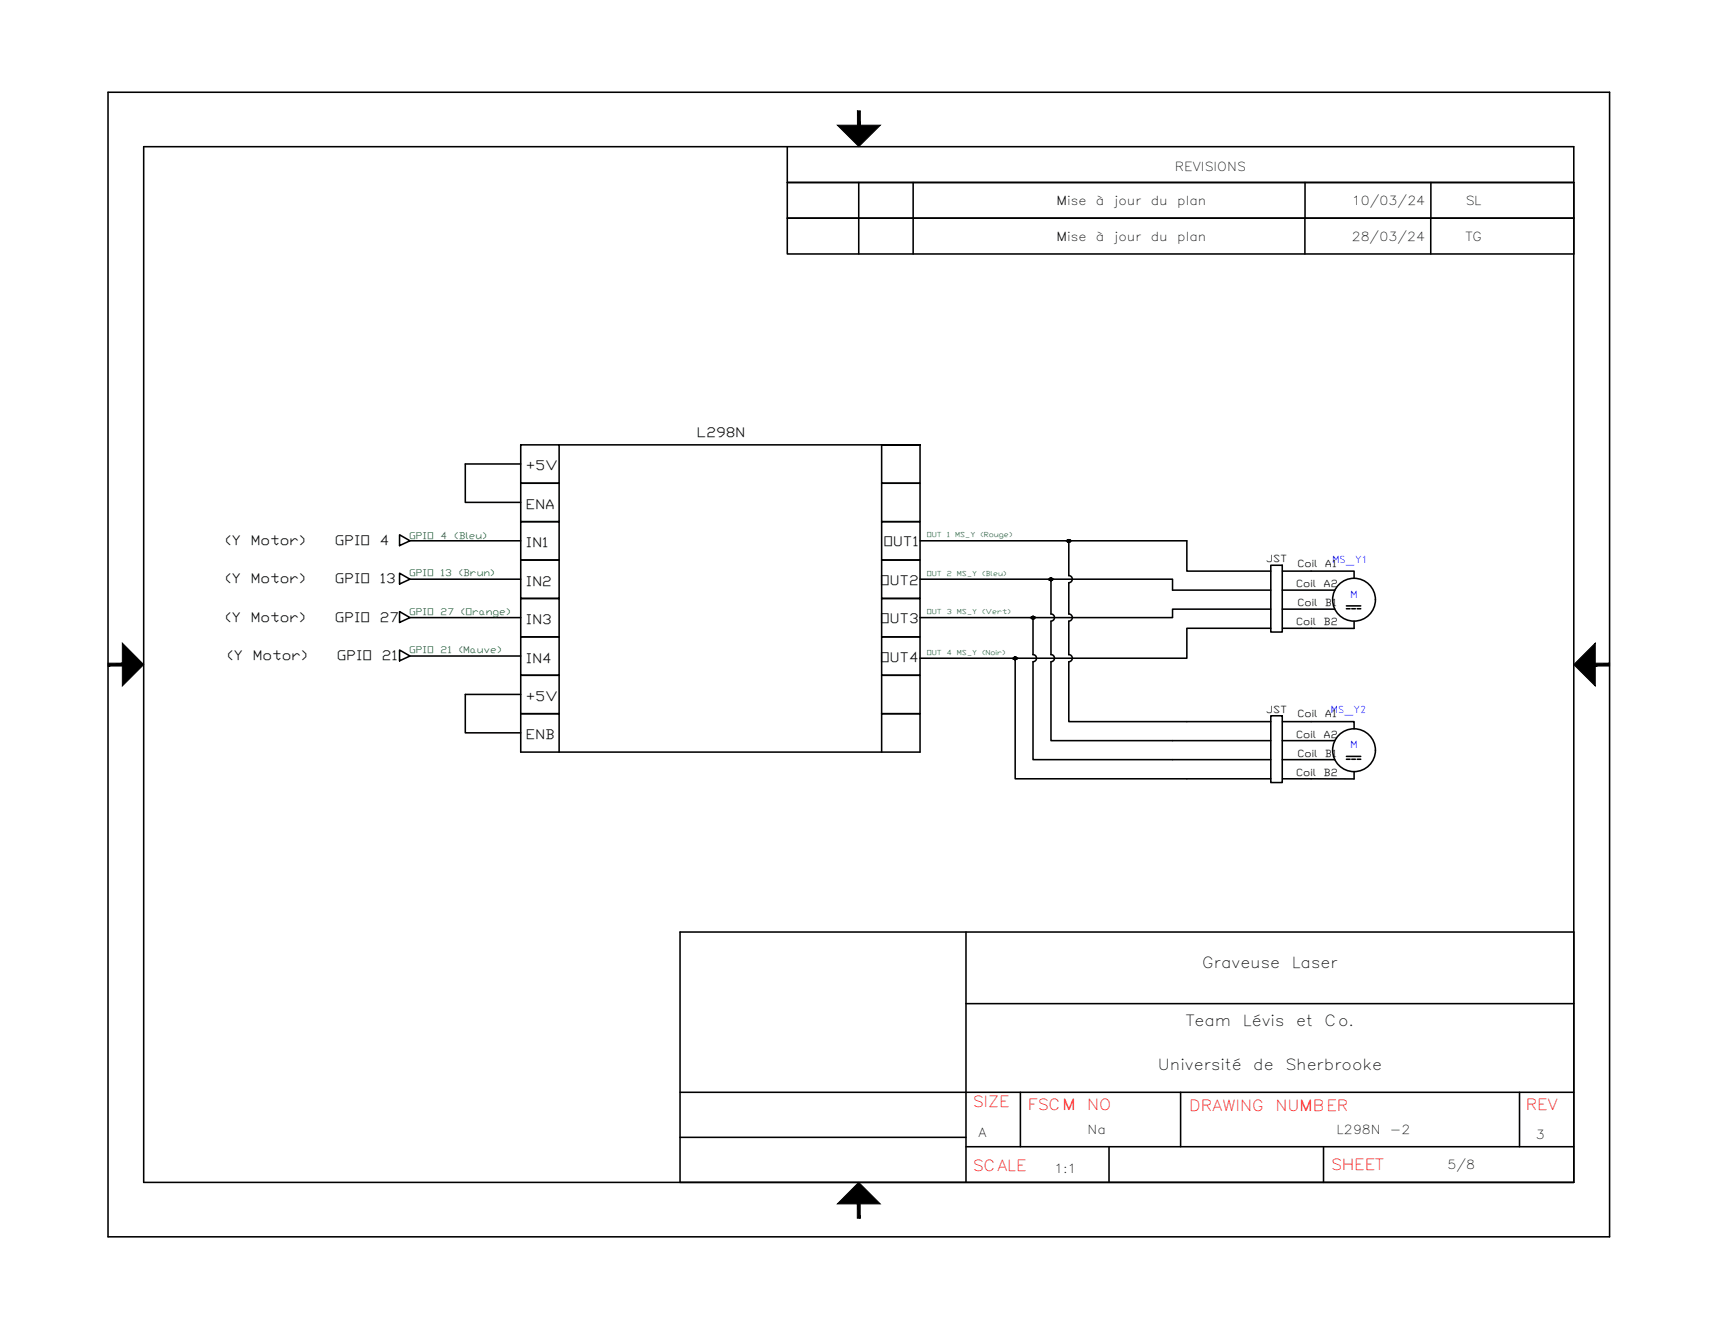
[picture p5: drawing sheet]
<svg xmlns="http://www.w3.org/2000/svg" width="279mm" height="216mm" viewBox="0 0 279 216" stroke-linecap="round" stroke-linejoin="round" font-family="sans-serif">
<g fill="none" stroke="#000" stroke-width=".25">
<path d="M17.6 15h244.2v186.1h-244.2zM23.4 23.8h232.5v168.4h-232.5zM128 23.8v5.9h127.9h-127.9v5.8h127.9h-127.9v5.8h127.9M139.7 29.7v11.6M148.5 29.7v11.6M212.2 29.7v11.6M232.7 35.5v5.8M232.7 29.7v5.8M84.7 72.3h6.2v6.3h-6.2zM84.7 78.6h6.2v6.2h-6.2zM84.7 75.4h-9v6.3h9M90.9 72.3h58.7v6.3h-6.2v-6.3h6.2"/>
<path d="M143.4 78.6h6.2v6.2h-6.2zM65 93.2l1.7 1-1.7 .7zM65 86.9l1.7 1-1.7 .8zM65 99.4l1.7 1-1.7 .8zM66.7 87.9h18M66.7 94.2h18M84.7 84.8h6.2v6.3h-6.2zM84.7 91.1h6.2v6.2h-6.2zM84.7 97.3h6.2v6.2h-6.2zM143.4 84.8h6.2v6.3h-6.2zM143.4 91.1h6.2v6.2h-6.2zM143.4 97.3h6.2v6.2h-6.2z"/>
<path d="M149.6 87.9h43.4v5h13.7M149.6 94.2h41.1v1.7h16M170.9 99.8a.58 .58 0 0 1 .6 .6 .58 .58 0 0 1-.6 .6v5.4M170.9 94.2v5.6M173.8 93.6a.58 .58 0 0 1 .6 .6 .58 .58 0 0 1-.6 .5M173.8 99.8a.58 .58 0 0 1 .6 .6 .58 .58 0 0 1-.6 .6v5.4M173.8 87.9v5.7M173.8 94.8v5M206.7 91.9h1.8v10.9h-1.8zM206.7 99h-16v1.4h-41.1M208.5 95.9h8.6M208.5 99h8.6"/>
<path d="M208.6 92.9h11.6v1.1M219 98.5h2.3M219 99h.6M219.8 99h.6M220.7 99h.6M65 105.7l1.7 1-1.7 .7zM66.7 100.4h18M66.7 106.7h18M84.7 103.5h6.2v6.3h-6.2zM84.7 109.8h6.2v6.2h-6.2zM84.7 112.9h-9v6.2h9M143.4 103.5h6.2v6.3h-6.2z"/>
<path d="M143.4 109.8h6.2v6.2h-6.2zM165.1 107v19.6h41.6M168 106.4a.58 .58 0 0 1 .6 .6 .58 .58 0 0 1-.6 .6M168 107.6v15.9h38.7M168 100.4v6M170.9 106.4a.58 .58 0 0 1 .6 .6 .58 .58 0 0 1-.6 .6M170.9 107.6v12.8h35.8M173.8 106.4a.58 .58 0 0 1 .6 .6 .58 .58 0 0 1-.6 .6M173.8 107.6v9.7h32.9M206.7 102.1h-13.7v4.9h-43.4M206.7 116.4h1.8v10.8h-1.8zM208.6 117.3h11.6v1.2"/>
<path d="M220.2 101v1.2l-11.6-.1M90.9 122.3v-6.3h-6.2v6.3h64.9v-6.3h-6.2v6.3M208.5 120.4h8.6M208.5 123.5h8.6M219 123h2.3M219 123.4h.6M219.8 123.4h.6M220.2 125.4v1.2h-11.6M220.7 123.4h.6M110.6 151.5h145.3v40.7h-145.3zM157.1 151.5v40.7M110.6 177.6h145.3"/>
<path d="M157.1 163.2h98.8M165.9 177.6v8.8M192 177.6v8.8M247.1 177.6v8.8M110.6 184.9h46.5M157.1 186.4h98.8M180.4 186.4v5.8M215.2 186.4v5.8"/>
<circle cx="220.2" cy="97.5" r="3.5"/>
<circle cx="220.2" cy="122" r="3.5"/>
</g>
<g fill="#000" stroke="#000" stroke-width=".16">
<path d="M136.2 20.4h7l-3.5 3.4zM170.9 94.4h.1zM173.8 88.2h.1zM19.9 104.6l3.5 3.4-3.5 3.5zM255.9 108l3.5-3.4v6.9zM139.7 192.2l3.5 3.5h-7z"/>
<path d="M139.4 18l.5 2.4v-2.4zM139.4 18l.5 2.4h-.5z"/>
<path d="M170.9 94h.1zM170.9 94h.1z"/>
<path d="M170.9 94h.1zM170.8 94h.2z"/>
<path d="M170.8 94h.2zM170.8 94h.2z"/>
<path d="M170.8 94.4h.2zM170.8 94.4h.2z"/>
<path d="M170.8 94h.3zM170.7 94h.4z"/>
<path d="M170.8 94.4h.2zM170.8 94.4h.2z"/>
<path d="M170.7 94l.4 .1zM170.7 94l.4 .1z"/>
<path d="M170.7 94.3h.4zM170.7 94.3l.3 .1z"/>
<path d="M170.7 94.1h.4zM170.7 94.1h.4z"/>
<path d="M170.7 94.3h.4zM170.7 94.3h.4z"/>
<path d="M170.7 94.1h.5zM170.7 94.1h.5z"/>
<path d="M170.7 94.3h.4zM170.7 94.3h.4z"/>
<path d="M170.7 94.1l.5 .1zM170.7 94.1l.5 .1z"/>
<path d="M170.7 94.2h.5zM170.7 94.2h.5z"/>
<path d="M170.7 94.2h.5zM170.7 94.2l.4 .1z"/>
<path d="M173.8 87.7h.1zM173.8 87.7h.1z"/>
<path d="M173.8 87.7h.1zM173.7 87.7h.2z"/>
<path d="M173.7 87.7h.3zM173.7 87.7h.3z"/>
<path d="M173.7 88.2h.2zM173.7 88.2h.2z"/>
<path d="M173.7 87.7l.3 .1zM173.7 87.8h.3z"/>
<path d="M173.7 88.1h.3zM173.7 88.1l.2 .1z"/>
<path d="M173.7 87.8h.3zM173.7 87.8h.3z"/>
<path d="M173.7 88.1h.3zM173.7 88.1h.3z"/>
<path d="M173.6 87.8l.4 .1zM173.6 87.8l.4 .1z"/>
<path d="M173.6 87.9h.5zM173.6 87.9h.5z"/>
<path d="M173.6 88l.4 .1zM173.6 88l.4 .1z"/>
<path d="M173.6 88.1h.4zM173.6 88.1h.4z"/>
<path d="M173.6 87.9h.5zM173.6 87.9h.5z"/>
<path d="M173.6 87.9l.5 .1zM173.6 87.9l.5 .1z"/>
<path d="M173.6 88h.5zM173.6 88h.4z"/>
<path d="M17.6 107.8v.5l2.3-.5zM17.6 108.3l2.3-.5v.5z"/>
<path d="M165.1 106.8h.1zM165 106.8h.2z"/>
<path d="M165 106.8h.2zM165 106.8h.2z"/>
<path d="M165 107.3h.2zM165 107.3h.1z"/>
<path d="M165 106.8h.2zM165 106.8h.2z"/>
<path d="M165 107.2h.2zM165 107.2l.2 .1z"/>
<path d="M165 106.8l.3 .1zM165 106.8l.3 .1z"/>
<path d="M165 107.2h.2zM165 107.2h.2z"/>
<path d="M164.9 106.9h.4zM164.9 106.9h.4z"/>
<path d="M164.9 107.2h.4zM164.9 107.2h.3z"/>
<path d="M164.9 106.9h.4zM164.9 106.9h.4z"/>
<path d="M164.9 106.9l.4 .1zM164.9 106.9l.4 .1z"/>
<path d="M164.9 107.1l.4 .1zM164.9 107.1l.4 .1z"/>
<path d="M164.9 107.2h.4zM164.9 107.2h.4z"/>
<path d="M164.9 107h.4zM164.9 107h.4z"/>
<path d="M164.9 107l.4 .1zM164.9 107l.4 .1z"/>
<path d="M164.9 107.1h.4zM164.9 107.1h.4z"/>
<path d="M168 100.2h.1zM167.9 100.2h.2z"/>
<path d="M167.9 100.2h.2zM167.9 100.2h.2z"/>
<path d="M167.9 100.7h.2zM167.9 100.7h.1z"/>
<path d="M167.9 100.2h.2zM167.9 100.2h.2z"/>
<path d="M167.9 100.6h.2zM167.9 100.6l.2 .1z"/>
<path d="M167.9 100.2l.3 .1zM167.8 100.3h.4z"/>
<path d="M167.9 100.6h.2zM167.9 100.6h.2z"/>
<path d="M167.8 100.3h.4zM167.8 100.3h.4z"/>
<path d="M167.8 100.6h.4zM167.8 100.6h.3z"/>
<path d="M167.8 100.3h.4zM167.8 100.3h.4z"/>
<path d="M167.8 100.6h.4zM167.8 100.6h.4z"/>
<path d="M167.8 100.3l.4 .1zM167.8 100.3l.4 .1z"/>
<path d="M167.8 100.4h.5zM167.8 100.4h.5z"/>
<path d="M167.8 100.5h.4zM167.8 100.5h.4z"/>
<path d="M167.8 100.5h.4zM167.8 100.5l.4 .1z"/>
<path d="M167.8 100.4h.5zM167.8 100.4l.4 .1z"/>
<path d="M259.4 108.3h2.4v-.5zM259.4 107.8h2.4l-2.4 .5z"/>
<path d="M139.4 195.7v2.3h.5zM139.4 195.7h.5v2.3z"/>
</g>
<g font-size="2.5">
<text x="195.5" y="157.3">Graveuse</text>
<text x="210.1" y="157.3">Laser</text>
<text x="192.8" y="166.8">Team</text>
<text x="202.1" y="166.8">Lévis</text>
<text x="210.8" y="166.8">et</text>
<text x="215.4" y="166.8">Co.</text>
<text x="188.3" y="174">Université</text>
<text x="203.8" y="174">de</text>
<text x="209" y="174">Sherbrooke</text>
</g>
<g font-size="2.5" fill="#f00">
<text x="158.2" y="180">SIZE</text>
<text x="167.1" y="180.4">FSCM</text>
<text x="176.8" y="180.4">NO</text>
<text x="193.4" y="180.6">DRAWING</text>
<text x="207.4" y="180.6">NUMBER</text>
<text x="248.1" y="180.4">REV</text>
<text x="158.2" y="190.4">SCALE</text>
<text x="216.4" y="190.3">SHEET</text>
</g>
<g font-size="2.2">
<text x="113.3" y="71.1">L298N</text>
<text x="85.5" y="76.5">+5V</text>
<text x="85.5" y="82.7">ENA</text>
<text x="36.6" y="88.7">(Y</text>
<text x="40.8" y="88.7">Motor)</text>
<text x="54.4" y="88.7">GPIO</text>
<text x="61.8" y="88.7">4</text>
<text x="85.5" y="89">IN1</text>
<text x="143.7" y="88.8">OUT1</text>
<text x="36.6" y="94.8">(Y</text>
<text x="40.8" y="94.8">Motor)</text>
<text x="54.4" y="94.8">GPIO</text>
<text x="61.8" y="94.8">13</text>
<text x="85.5" y="95.2">IN2</text>
<text x="143.1" y="95">OUT2</text>
<text x="36.6" y="101.1">(Y</text>
<text x="40.8" y="101.1">Motor)</text>
<text x="54.4" y="101.1">GPIO</text>
<text x="61.8" y="101.1">27</text>
<text x="85.5" y="101.4">IN3</text>
<text x="143.1" y="101.3">OUT3</text>
<text x="36.9" y="107.3">(Y</text>
<text x="41.1" y="107.3">Motor)</text>
<text x="54.8" y="107.3">GPIO</text>
<text x="62.1" y="107.3">21</text>
<text x="85.5" y="107.8">IN4</text>
<text x="143.2" y="107.6">OUT4</text>
<text x="85.5" y="113.9">+5V</text>
<text x="85.5" y="120.2">ENB</text>
</g>
<g font-size="2">
<text x="191.1" y="27.7">REVISIONS</text>
<text x="171.8" y="33.4">Mise</text>
<text x="178.2" y="33.4">à</text>
<text x="181.2" y="33.4">jour</text>
<text x="187.2" y="33.4">du</text>
<text x="191.5" y="33.4">plan</text>
<text x="219.9" y="33.4">10/03/24</text>
<text x="238.3" y="33.4">SL</text>
<text x="171.8" y="39.2">Mise</text>
<text x="178.2" y="39.2">à</text>
<text x="181.2" y="39.2">jour</text>
<text x="187.2" y="39.2">du</text>
<text x="191.4" y="39.2">plan</text>
<text x="219.8" y="39.2">28/03/24</text>
<text x="238.3" y="39.2">TG</text>
<text x="159.2" y="184.8">A</text>
<text x="176.9" y="184.4">Na</text>
<text x="217.4" y="184.4">L298N</text>
<text x="226" y="184.4">-2</text>
<text x="249.8" y="185.2">3</text>
<text x="171.4" y="190.6">1:1</text>
<text x="235.4" y="190.1">5/8</text>
</g>
<g font-size="1.8" fill="#00f">
<text x="216.7" y="91.5">MS_Y1</text>
<text x="219.6" y="97.1">M</text>
<text x="216.5" y="115.9">MS_Y2</text>
<text x="219.6" y="121.6">M</text>
</g>
<g font-size="1.6">
<text x="205.9" y="91.4">JST</text>
<text x="210.8" y="95.5">Coil</text>
<text x="211" y="92.1">Coil</text>
<text x="215.3" y="95.5">A2</text>
<text x="215.5" y="92.1">A1</text>
<text x="210.8" y="101.6">Coil</text>
<text x="211" y="98.5">Coil</text>
<text x="215.3" y="101.6">B2</text>
<text x="215.5" y="98.5">B1</text>
<text x="205.9" y="115.9">JST</text>
<text x="210.8" y="119.9">Coil</text>
<text x="211" y="116.6">Coil</text>
<text x="215.3" y="119.9">A2</text>
<text x="215.5" y="116.6">A1</text>
<text x="211" y="123">Coil</text>
<text x="215.5" y="123">B1</text>
<text x="210.8" y="126.1">Coil</text>
<text x="215.3" y="126.1">B2</text>
</g>
<g font-size="1.5" fill="#136734">
<text x="66.5" y="87.6">GPIO</text>
<text x="71.7" y="87.6">4</text>
<text x="73.9" y="87.6">(Bleu)</text>
<text x="66.5" y="93.7">GPIO</text>
<text x="71.7" y="93.7">13</text>
<text x="74.6" y="93.7">(Brun)</text>
<text x="66.5" y="100">GPIO</text>
<text x="71.7" y="100">27</text>
<text x="75" y="100">(Orange)</text>
<text x="66.5" y="106.2">GPIO</text>
<text x="71.7" y="106.2">21</text>
<text x="74.6" y="106.2">(Mauve)</text>
</g>
<g font-size="1.1" fill="#136734">
<text x="150.7" y="87.4">OUT</text>
<text x="154" y="87.4">1</text>
<text x="155.4" y="87.4">MS_Y</text>
<text x="159.5" y="87.4">(Rouge)</text>
<text x="150.7" y="93.6">OUT</text>
<text x="154" y="93.6">2</text>
<text x="155.6" y="93.6">MS_Y</text>
<text x="159.7" y="93.6">(Bleu)</text>
<text x="150.7" y="99.9">OUT</text>
<text x="154" y="99.9">3</text>
<text x="155.6" y="99.9">MS_Y</text>
<text x="159.7" y="99.9">(Vert)</text>
<text x="150.7" y="106.5">OUT</text>
<text x="154" y="106.5">4</text>
<text x="155.6" y="106.5">MS_Y</text>
<text x="159.7" y="106.5">(Noir)</text>
</g>
</svg>
